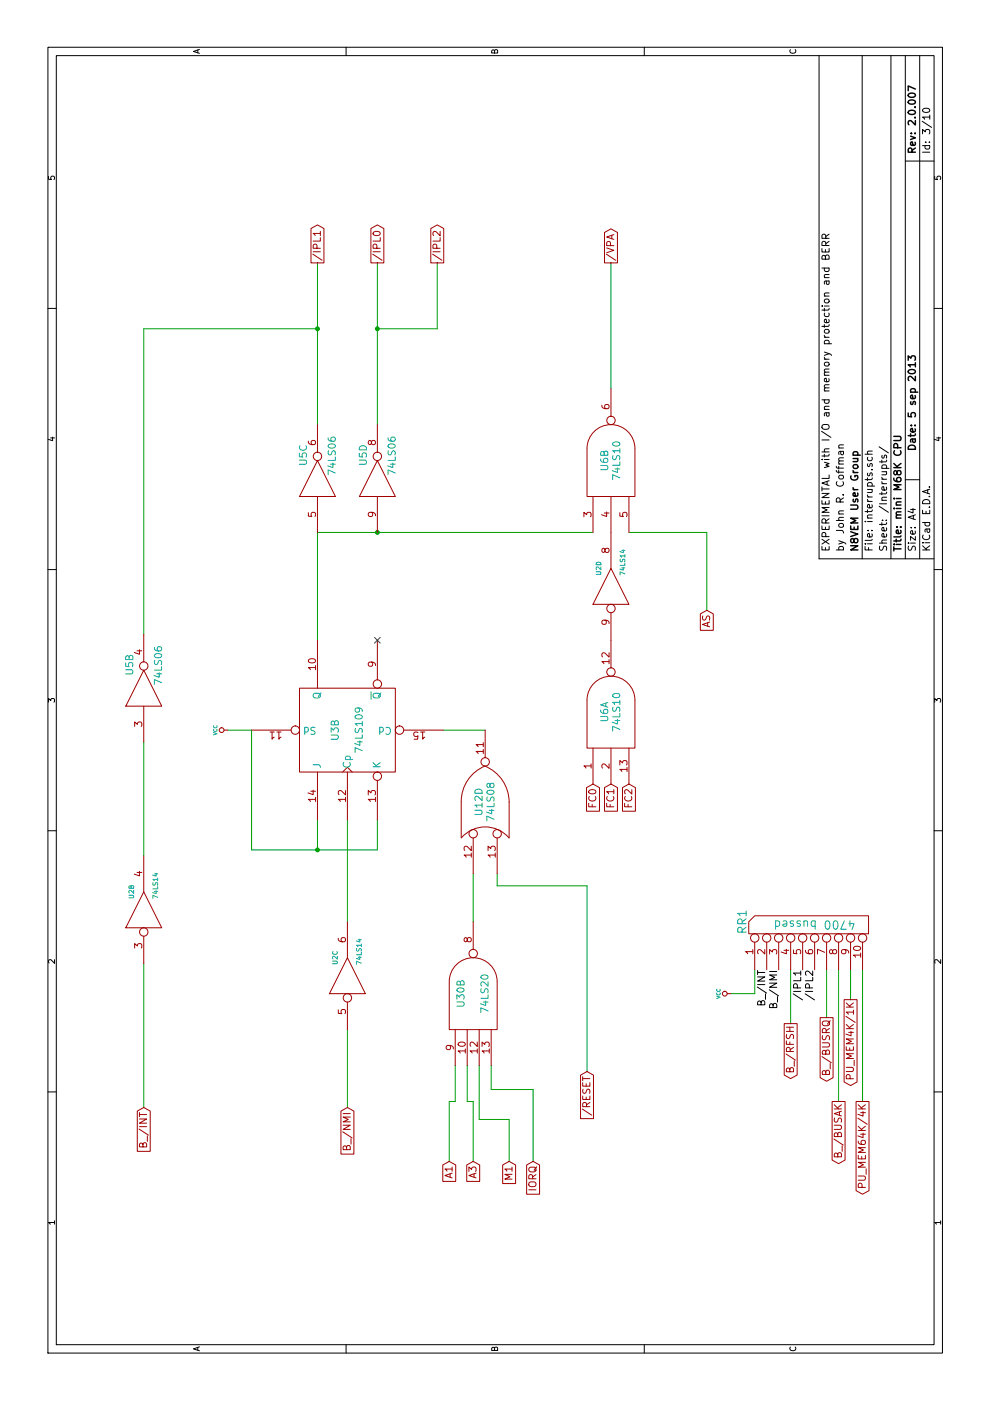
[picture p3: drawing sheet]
EESchema Schematic File Version 4
LIBS:babyM68K-cache
EELAYER 29 0
EELAYER END
$Descr A4 11693 8268
encoding utf-8
Sheet 3 10
Title "mini M68K CPU"
Date "5 sep 2013"
Rev "2.0.007"
Comp "N8VEM User Group"
Comment1 "by John R. Coffman"
Comment2 "EXPERIMENTAL with I/O and memory protection and BERR"
Comment3 ""
Comment4 ""
$EndDescr
Wire Wire Line
	4000 3950 4400 3950
Wire Wire Line
	3350 7100 3600 7100
Wire Wire Line
	2800 4000 2350 4000
Wire Wire Line
	2350 4000 2350 4250
Wire Wire Line
	2350 4250 2000 4250
Wire Wire Line
	2800 3800 2500 3800
Wire Wire Line
	2500 3800 2500 3750
Wire Wire Line
	2500 3750 2000 3750
Wire Wire Line
	5600 1900 5600 2100
Wire Wire Line
	4850 2650 4600 2650
Wire Wire Line
	4400 4150 4300 4150
Wire Wire Line
	4300 4150 4300 4900
Wire Wire Line
	4300 4900 2750 4900
Connection ~ 4600 2650
Wire Wire Line
	4600 2100 4600 3150
Wire Wire Line
	5500 1200 4550 1200
Wire Wire Line
	9500 2650 8150 2650
Wire Wire Line
	9500 5100 8450 5100
Connection ~ 8950 3150
Wire Wire Line
	8950 3150 8950 3650
Wire Wire Line
	8150 3150 9500 3150
Wire Wire Line
	6400 1200 8950 1200
Wire Wire Line
	3600 6600 3150 6600
Wire Wire Line
	3600 6300 3400 6300
Wire Wire Line
	3400 6300 3400 6100
Wire Wire Line
	2450 1200 3650 1200
Wire Wire Line
	8950 3650 9500 3650
Wire Wire Line
	3100 2900 2450 2900
Wire Wire Line
	6600 5900 7250 5900
Wire Wire Line
	7250 5900 7250 5250
Wire Wire Line
	3600 6900 3200 6900
Wire Wire Line
	2500 7000 3600 7000
Wire Wire Line
	8950 1200 8950 2650
Connection ~ 8950 2650
Wire Wire Line
	4600 2100 5600 2100
Wire Wire Line
	6350 2650 7250 2650
Wire Wire Line
	4600 3150 4850 3150
Wire Wire Line
	4000 2900 4850 2900
Wire Wire Line
	5600 4050 5600 3700
Wire Wire Line
	7250 2650 7250 4950
Connection ~ 7250 3150
Wire Wire Line
	2800 3900 2500 3900
Wire Wire Line
	2500 3900 2500 3950
Wire Wire Line
	2500 3950 2000 3950
Wire Wire Line
	2000 4450 2600 4450
Wire Wire Line
	2600 4450 2600 4100
Wire Wire Line
	2600 4100 2800 4100
Wire Wire Line
	2500 7200 3600 7200
Text GLabel 2500 7200 0    60   Output ~ 0
PU_MEM64K/4K
Text GLabel 3350 7100 0    60   Output ~ 0
PU_MEM4K/1K
$Comp
L babyM68K-rescue:74LS20 U30
U 2 1
P 3400 3950
F 0 "U30" H 3400 4050 60  0000 C CNN
F 1 "74LS20" H 3400 3850 60  0000 C CNN
F 2 "" H 3400 3950 50  0001 C CNN
F 3 "" H 3400 3950 50  0001 C CNN
	2    3400 3950
	1    0    0    -1  
$EndComp
$Comp
L babyM68K-rescue:74LS109 U3
U 2 1
P 5600 2900
F 0 "U3" H 5600 3000 60  0000 C CNN
F 1 "74LS109" H 5600 2800 60  0000 C CNN
F 2 "" H 5600 2900 50  0001 C CNN
F 3 "" H 5600 2900 50  0001 C CNN
	2    5600 2900
	1    0    0    -1  
$EndComp
$Comp
L babyM68K-rescue:74LS06 U5
U 4 1
P 7700 3150
F 0 "U5" H 7895 3265 60  0000 C CNN
F 1 "74LS06" H 7890 3025 60  0000 C CNN
F 2 "" H 7700 3150 50  0001 C CNN
F 3 "" H 7700 3150 50  0001 C CNN
	4    7700 3150
	1    0    0    -1  
$EndComp
NoConn ~ 6350 3150
Text GLabel 2000 4450 0    60   Input ~ 0
IORQ
Text GLabel 2000 4250 0    60   Input ~ 0
M1
Text GLabel 2000 3950 0    60   Input ~ 0
A3
Text GLabel 2000 3750 0    60   Input ~ 0
A1
Text GLabel 2750 4900 0    60   Input ~ 0
/RESET
$Comp
L babyM68K-rescue:74LS08 U12
U 4 2
P 5000 4050
F 0 "U12" H 5000 4100 60  0000 C CNN
F 1 "74LS08" H 5000 4000 60  0000 C CNN
F 2 "" H 5000 4050 50  0001 C CNN
F 3 "" H 5000 4050 50  0001 C CNN
	4    5000 4050
	1    0    0    -1  
$EndComp
$Comp
L babyM68K-rescue:VCC #PWR02
U 1 1
P 5600 1900
F 0 "#PWR02" H 5600 2000 30  0001 C CNN
F 1 "VCC" H 5600 2000 30  0000 C CNN
F 2 "" H 5600 1900 50  0001 C CNN
F 3 "" H 5600 1900 50  0001 C CNN
	1    5600 1900
	1    0    0    -1  
$EndComp
Text GLabel 2500 7000 0    60   Output ~ 0
B_/BUSAK
Text GLabel 3200 6900 0    60   Output ~ 0
B_/BUSRQ
Text GLabel 9500 5100 2    60   Output ~ 0
/VPA
Text GLabel 6600 5900 0    60   Input ~ 0
AS
$Comp
L babyM68K-rescue:74LS10 U6
U 2 1
P 7850 5100
F 0 "U6" H 7850 5150 60  0000 C CNN
F 1 "74LS10" H 7850 5050 60  0000 C CNN
F 2 "" H 7850 5100 50  0001 C CNN
F 3 "" H 7850 5100 50  0001 C CNN
	2    7850 5100
	1    0    0    -1  
$EndComp
$Comp
L babyM68K-rescue:74LS14 U2
U 4 2
P 6800 5100
F 0 "U2" H 6950 5200 40  0000 C CNN
F 1 "74LS14" H 7000 5000 40  0000 C CNN
F 2 "" H 6800 5100 50  0001 C CNN
F 3 "" H 6800 5100 50  0001 C CNN
	4    6800 5100
	1    0    0    -1  
$EndComp
$Comp
L babyM68K-rescue:74LS14 U2
U 3 2
P 3550 2900
F 0 "U2" H 3700 3000 40  0000 C CNN
F 1 "74LS14" H 3750 2800 40  0000 C CNN
F 2 "" H 3550 2900 50  0001 C CNN
F 3 "" H 3550 2900 50  0001 C CNN
	3    3550 2900
	1    0    0    -1  
$EndComp
Text GLabel 5150 5250 0    60   Input ~ 0
FC2
Text GLabel 5150 5100 0    60   Input ~ 0
FC1
Text GLabel 5150 4950 0    60   Input ~ 0
FC0
$Comp
L babyM68K-rescue:74LS10 U6
U 1 1
P 5750 5100
F 0 "U6" H 5750 5150 60  0000 C CNN
F 1 "74LS10" H 5750 5050 60  0000 C CNN
F 2 "" H 5750 5100 50  0001 C CNN
F 3 "" H 5750 5100 50  0001 C CNN
	1    5750 5100
	1    0    0    -1  
$EndComp
Text GLabel 9500 3150 2    60   Output ~ 0
/IPL0
Text GLabel 9500 3650 2    60   Output ~ 0
/IPL2
$Comp
L babyM68K-rescue:74LS06 U5
U 3 1
P 7700 2650
F 0 "U5" H 7895 2765 60  0000 C CNN
F 1 "74LS06" H 7890 2525 60  0000 C CNN
F 2 "" H 7700 2650 50  0001 C CNN
F 3 "" H 7700 2650 50  0001 C CNN
	3    7700 2650
	1    0    0    -1  
$EndComp
Text GLabel 2450 2900 0    60   Input ~ 0
B_/NMI
Text GLabel 9500 2650 2    60   Output ~ 0
/IPL1
$Comp
L babyM68K-rescue:74LS06 U5
U 2 1
P 5950 1200
F 0 "U5" H 6145 1315 60  0000 C CNN
F 1 "74LS06" H 6140 1075 60  0000 C CNN
F 2 "" H 5950 1200 50  0001 C CNN
F 3 "" H 5950 1200 50  0001 C CNN
	2    5950 1200
	1    0    0    -1  
$EndComp
$Comp
L babyM68K-rescue:74LS14 U2
U 2 2
P 4100 1200
F 0 "U2" H 4250 1300 40  0000 C CNN
F 1 "74LS14" H 4300 1100 40  0000 C CNN
F 2 "" H 4100 1200 50  0001 C CNN
F 3 "" H 4100 1200 50  0001 C CNN
	2    4100 1200
	1    0    0    -1  
$EndComp
Text Label 3600 6800 2    60   ~ 0
/IPL2
Text Label 3600 6700 2    60   ~ 0
/IPL1
Text GLabel 3150 6600 0    60   Output ~ 0
B_/RFSH
Text Label 3600 6500 2    60   ~ 0
B_/NMI
Text Label 3600 6400 2    60   ~ 0
B_/INT
$Comp
L babyM68K-rescue:VCC #PWR03
U 1 1
P 3400 6100
F 0 "#PWR03" H 3400 6200 30  0001 C CNN
F 1 "VCC" H 3400 6200 30  0000 C CNN
F 2 "" H 3400 6100 50  0001 C CNN
F 3 "" H 3400 6100 50  0001 C CNN
	1    3400 6100
	1    0    0    -1  
$EndComp
$Comp
L babyM68K-rescue:RR9 RR1
U 1 1
P 3950 6800
F 0 "RR1" H 4000 7400 70  0000 C CNN
F 1 "4700 bussed" V 3980 6800 70  0000 C CNN
F 2 "" H 3950 6800 50  0001 C CNN
F 3 "" H 3950 6800 50  0001 C CNN
	1    3950 6800
	1    0    0    -1  
$EndComp
Text GLabel 2450 1200 0    60   Input ~ 0
B_/INT
$EndSCHEMATC
